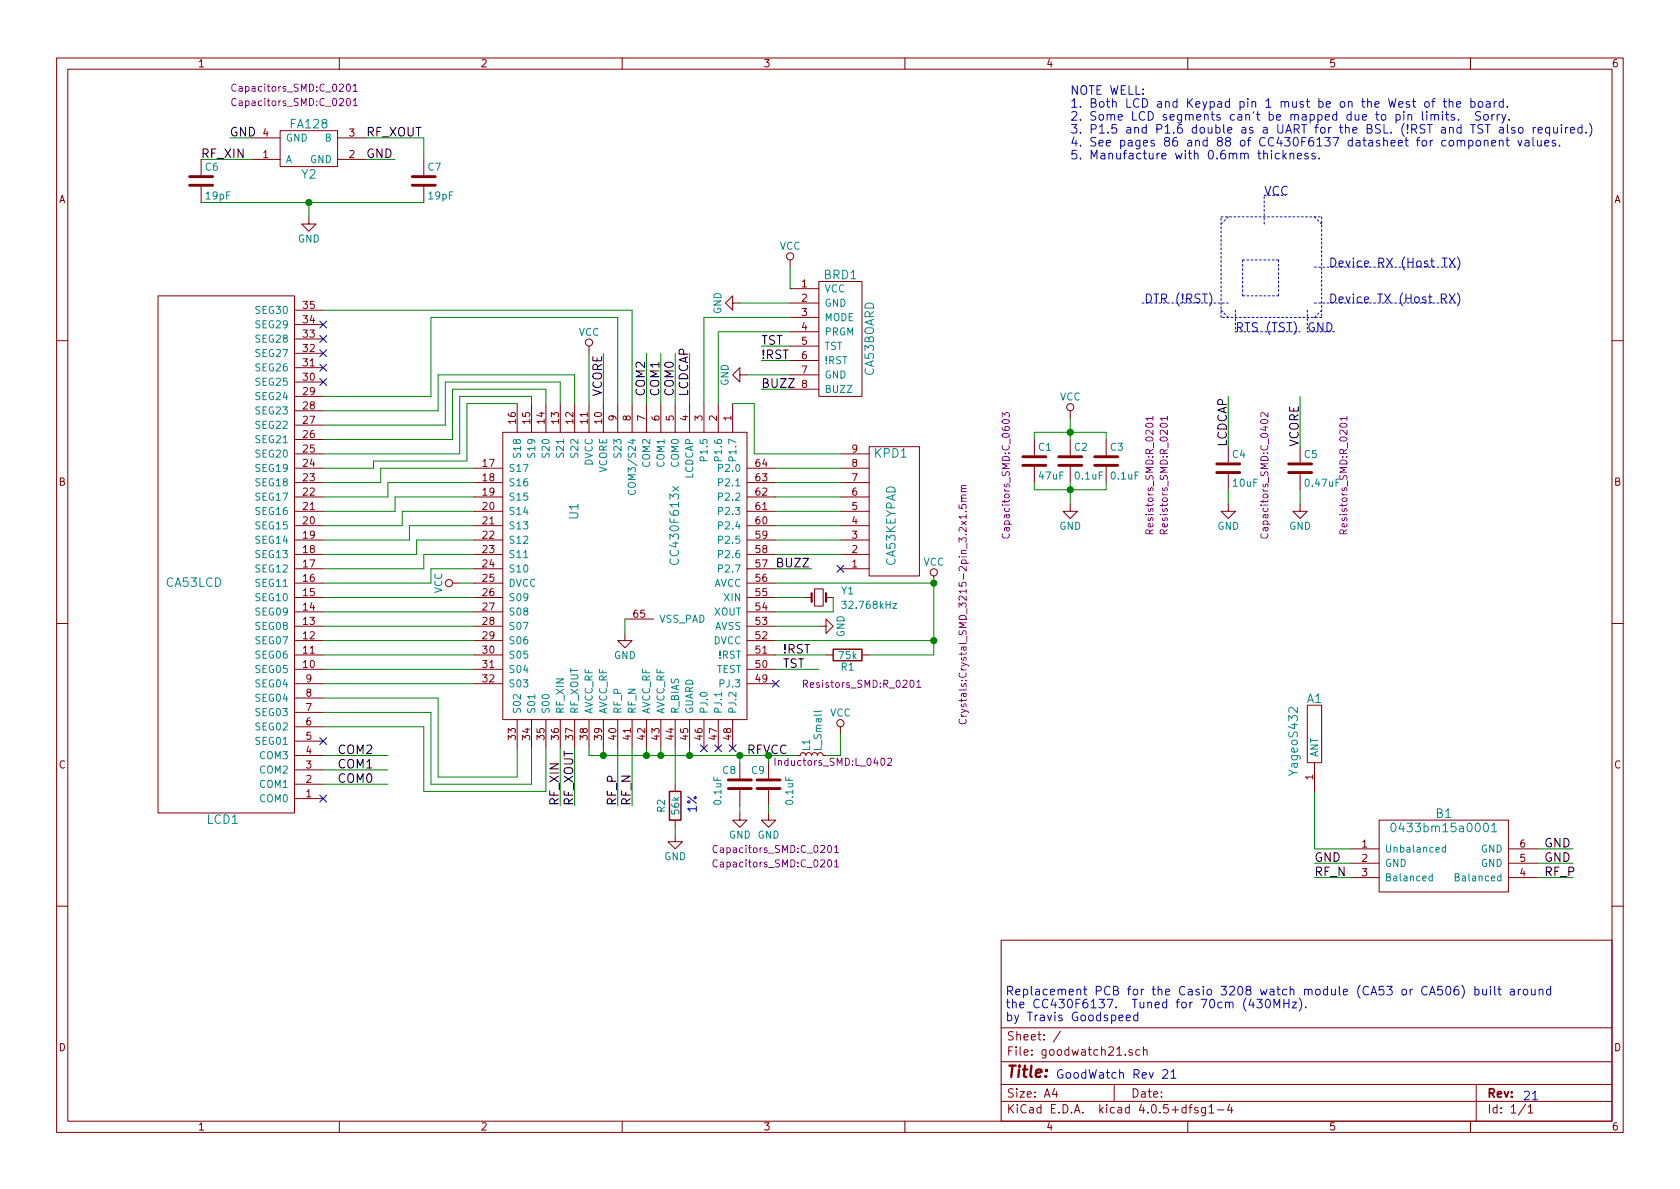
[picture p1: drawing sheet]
EESchema Schematic File Version 2
LIBS:power
LIBS:device
LIBS:transistors
LIBS:conn
LIBS:linear
LIBS:regul
LIBS:74xx
LIBS:cmos4000
LIBS:adc-dac
LIBS:memory
LIBS:xilinx
LIBS:microcontrollers
LIBS:dsp
LIBS:microchip
LIBS:analog_switches
LIBS:motorola
LIBS:texas
LIBS:intel
LIBS:audio
LIBS:interface
LIBS:digital-audio
LIBS:philips
LIBS:display
LIBS:cypress
LIBS:siliconi
LIBS:opto
LIBS:atmel
LIBS:contrib
LIBS:valves
LIBS:goodwatch21
LIBS:goodwatch21-cache
EELAYER 25 0
EELAYER END
$Descr A4 11693 8268
encoding utf-8
Sheet 1 1
Title ""
Date ""
Rev ""
Comp ""
Comment1 ""
Comment2 ""
Comment3 ""
Comment4 ""
$EndDescr
Text Notes 7350 7500 0    60   ~ 0
GoodWatch Rev 21
Text Notes 10600 7650 0    60   ~ 0
21
Text Notes 7000 7100 0    60   ~ 0
Replacement PCB for the Casio 3208 watch module (CA53 or CA506) built around\nthe CC430F6137.  Tuned for 70cm (430MHz).\nby Travis Goodspeed
$Comp
L CA53LCD LCD1
U 1 1
P 1350 3900
F 0 "LCD1" H 1150 5700 60  0000 C CNN
F 1 "CA53LCD" H 1350 4050 60  0000 C CNN
F 2 "AAgoodwatch21:ca53lcd" H 1350 3900 60  0001 C CNN
F 3 "" H 1350 3900 60  0001 C CNN
	1    1350 3900
	-1   0    0    1   
$EndComp
$Comp
L CC430F613x U1
U 1 1
P 4350 4000
F 0 "U1" H 3900 3650 60  0000 C CNN
F 1 "CC430F613x" H 4000 4350 60  0000 C CNN
F 2 "GoodWatch20:CC430F613x" H 4350 4000 60  0001 C CNN
F 3 "" H 4350 4000 60  0001 C CNN
	1    4350 4000
	0    1    1    0   
$EndComp
$Comp
L CA53KEYPAD KPD1
U 1 1
P 6050 3550
F 0 "KPD1" H 6200 3150 60  0000 C CNN
F 1 "CA53KEYPAD" V 6200 3650 60  0000 C CNN
F 2 "GoodWatch20:ca53keypad" H 6050 3550 60  0001 C CNN
F 3 "" H 6050 3550 60  0001 C CNN
	1    6050 3550
	1    0    0    1   
$EndComp
Text Notes 7450 1100 0    60   ~ 0
NOTE WELL:\n1. Both LCD and Keypad pin 1 must be on the West of the board.\n2. Some LCD segments can't be mapped due to pin limits.  Sorry.\n3. P1.5 and P1.6 double as a UART for the BSL. (!RST and TST also required.)\n4. See pages 86 and 88 of CC430F6137 datasheet for component values.\n5. Manufacture with 0.6mm thickness. 
$Comp
L CA53BOARD BRD1
U 1 1
P 5350 2500
F 0 "BRD1" H 5850 3100 60  0000 C CNN
F 1 "CA53BOARD" V 6050 2650 60  0000 C CNN
F 2 "GoodWatch20:ca53board" H 5350 2500 60  0001 C CNN
F 3 "" H 5350 2500 60  0001 C CNN
	1    5350 2500
	1    0    0    -1  
$EndComp
$Comp
L GND #PWR01
U 1 1
P 4350 4400
F 0 "#PWR01" H 4350 4150 50  0001 C CNN
F 1 "GND" H 4350 4250 50  0000 C CNN
F 2 "" H 4350 4400 50  0000 C CNN
F 3 "" H 4350 4400 50  0000 C CNN
	1    4350 4400
	1    0    0    -1  
$EndComp
$Comp
L GND #PWR02
U 1 1
P 5150 2100
F 0 "#PWR02" H 5150 1850 50  0001 C CNN
F 1 "GND" H 5150 1950 50  0000 C CNN
F 2 "" H 5150 2100 50  0000 C CNN
F 3 "" H 5150 2100 50  0000 C CNN
	1    5150 2100
	0    1    1    0   
$EndComp
$Comp
L VCC #PWR03
U 1 1
P 5500 1850
F 0 "#PWR03" H 5500 1700 50  0001 C CNN
F 1 "VCC" H 5500 2000 50  0000 C CNN
F 2 "" H 5500 1850 50  0000 C CNN
F 3 "" H 5500 1850 50  0000 C CNN
	1    5500 1850
	1    0    0    -1  
$EndComp
NoConn ~ 2250 2650
NoConn ~ 2250 2550
NoConn ~ 2250 2450
NoConn ~ 2250 2350
NoConn ~ 2250 2250
$Comp
L VCC #PWR04
U 1 1
P 4100 2450
F 0 "#PWR04" H 4100 2300 50  0001 C CNN
F 1 "VCC" H 4100 2600 50  0000 C CNN
F 2 "" H 4100 2450 50  0000 C CNN
F 3 "" H 4100 2450 50  0000 C CNN
	1    4100 2450
	1    0    0    -1  
$EndComp
$Comp
L VCC #PWR05
U 1 1
P 6500 4050
F 0 "#PWR05" H 6500 3900 50  0001 C CNN
F 1 "VCC" H 6500 4200 50  0000 C CNN
F 2 "" H 6500 4050 50  0000 C CNN
F 3 "" H 6500 4050 50  0000 C CNN
	1    6500 4050
	1    0    0    -1  
$EndComp
Text Label 5450 4550 0    60   ~ 0
!RST
Text Label 5450 4650 0    60   ~ 0
TST
$Comp
L Crystal_Small Y1
U 1 1
P 5700 4150
F 0 "Y1" H 5900 4200 50  0000 C CNN
F 1 "32.768kHz" H 6050 4100 50  0000 C CNN
F 2 "Crystals:Crystal_SMD_3215-2pin_3.2x1.5mm" V 6700 4100 50  0000 C CNN
F 3 "" H 5700 4150 50  0000 C CNN
	1    5700 4150
	1    0    0    -1  
$EndComp
$Comp
L GND #PWR06
U 1 1
P 5700 4350
F 0 "#PWR06" H 5700 4100 50  0001 C CNN
F 1 "GND" H 5700 4200 50  0000 C CNN
F 2 "" H 5700 4350 50  0000 C CNN
F 3 "" H 5700 4350 50  0000 C CNN
	1    5700 4350
	0    -1   -1   0   
$EndComp
$Comp
L VCC #PWR07
U 1 1
P 3200 4050
F 0 "#PWR07" H 3200 3900 50  0001 C CNN
F 1 "VCC" H 3200 4200 50  0000 C CNN
F 2 "" H 3200 4050 50  0000 C CNN
F 3 "" H 3200 4050 50  0000 C CNN
	1    3200 4050
	0    -1   -1   0   
$EndComp
NoConn ~ 2250 5550
NoConn ~ 2250 5150
NoConn ~ 5100 5200
NoConn ~ 5400 4750
$Comp
L C C1
U 1 1
P 7200 3200
F 0 "C1" H 7225 3300 50  0000 L CNN
F 1 "47uF" H 7225 3100 50  0000 L CNN
F 2 "Capacitors_SMD:C_0603" V 7000 3100 50  0000 C CNN
F 3 "" H 7200 3200 50  0000 C CNN
	1    7200 3200
	1    0    0    -1  
$EndComp
$Comp
L C C2
U 1 1
P 7450 3200
F 0 "C2" H 7475 3300 50  0000 L CNN
F 1 "0.1uF" H 7475 3100 50  0000 L CNN
F 2 "Resistors_SMD:R_0201" V 8000 3100 50  0000 C CNN
F 3 "" H 7450 3200 50  0000 C CNN
	1    7450 3200
	1    0    0    -1  
$EndComp
$Comp
L C C3
U 1 1
P 7700 3200
F 0 "C3" H 7725 3300 50  0000 L CNN
F 1 "0.1uF" H 7725 3100 50  0000 L CNN
F 2 "Resistors_SMD:R_0201" V 8100 3100 50  0000 C CNN
F 3 "" H 7700 3200 50  0000 C CNN
	1    7700 3200
	1    0    0    -1  
$EndComp
$Comp
L VCC #PWR08
U 1 1
P 7450 2900
F 0 "#PWR08" H 7450 2750 50  0001 C CNN
F 1 "VCC" H 7450 3050 50  0000 C CNN
F 2 "" H 7450 2900 50  0000 C CNN
F 3 "" H 7450 2900 50  0000 C CNN
	1    7450 2900
	1    0    0    -1  
$EndComp
$Comp
L GND #PWR09
U 1 1
P 7450 3500
F 0 "#PWR09" H 7450 3250 50  0001 C CNN
F 1 "GND" H 7450 3350 50  0000 C CNN
F 2 "" H 7450 3500 50  0000 C CNN
F 3 "" H 7450 3500 50  0000 C CNN
	1    7450 3500
	1    0    0    -1  
$EndComp
Text Label 2350 5250 0    60   ~ 0
COM2
Text Label 2350 5350 0    60   ~ 0
COM1
Text Label 2350 5450 0    60   ~ 0
COM0
Text Label 4500 2750 1    60   ~ 0
COM2
Text Label 4600 2750 1    60   ~ 0
COM1
Text Label 4700 2750 1    60   ~ 0
COM0
Wire Wire Line
	5000 2800 5000 2300
Wire Wire Line
	5000 2300 5500 2300
Wire Wire Line
	4900 2800 4900 2200
Wire Wire Line
	4900 2200 5500 2200
Wire Wire Line
	4350 4300 4350 4400
Wire Wire Line
	5850 3450 5400 3450
Wire Wire Line
	5400 3350 5850 3350
Wire Wire Line
	5850 3250 5400 3250
Wire Wire Line
	5850 3150 5250 3150
Wire Wire Line
	5250 3150 5250 2800
Wire Wire Line
	5250 2800 5100 2800
Wire Wire Line
	5500 2100 5150 2100
Wire Wire Line
	5500 2000 5500 2000
Wire Wire Line
	5500 2000 5500 1850
Wire Wire Line
	3800 5200 3800 5500
Wire Wire Line
	3800 5500 2950 5500
Wire Wire Line
	2950 5500 2950 5050
Wire Wire Line
	2950 5050 2250 5050
Wire Wire Line
	3700 5200 3700 5450
Wire Wire Line
	3700 5450 3000 5450
Wire Wire Line
	3000 5450 3000 4950
Wire Wire Line
	3000 4950 2250 4950
Wire Wire Line
	3600 5200 3600 5400
Wire Wire Line
	3600 5400 3050 5400
Wire Wire Line
	3050 5400 3050 4850
Wire Wire Line
	3050 4850 2250 4850
Wire Wire Line
	3300 4750 2250 4750
Wire Wire Line
	3300 4650 2250 4650
Wire Wire Line
	3300 4550 2250 4550
Wire Wire Line
	3300 4450 2250 4450
Wire Wire Line
	3300 4350 2250 4350
Wire Wire Line
	3300 4250 2250 4250
Wire Wire Line
	2250 4150 3300 4150
Wire Wire Line
	4100 2450 4100 2800
Wire Wire Line
	5400 4050 6500 4050
Wire Wire Line
	5400 4450 6500 4450
Wire Wire Line
	6500 4050 6500 4550
Connection ~ 6500 4050
Wire Wire Line
	5400 4550 5750 4550
Connection ~ 6500 4450
Wire Wire Line
	5400 4650 5700 4650
Wire Wire Line
	5400 4150 5600 4150
Wire Wire Line
	5400 4250 5800 4250
Wire Wire Line
	5800 4250 5800 4150
Wire Wire Line
	5400 4350 5700 4350
Wire Wire Line
	3200 4050 3300 4050
Wire Wire Line
	3300 3950 3000 3950
Wire Wire Line
	3000 3950 3000 4050
Wire Wire Line
	3000 4050 2250 4050
Wire Wire Line
	3300 3850 2950 3850
Wire Wire Line
	2950 3850 2950 3950
Wire Wire Line
	2950 3950 2250 3950
Wire Wire Line
	3300 3750 2900 3750
Wire Wire Line
	2900 3750 2900 3850
Wire Wire Line
	2900 3850 2250 3850
Wire Wire Line
	3300 3650 2850 3650
Wire Wire Line
	2850 3650 2850 3750
Wire Wire Line
	2850 3750 2250 3750
Wire Wire Line
	3300 3550 2800 3550
Wire Wire Line
	2800 3550 2800 3650
Wire Wire Line
	2800 3650 2250 3650
Wire Wire Line
	3300 3450 2750 3450
Wire Wire Line
	2750 3450 2750 3550
Wire Wire Line
	2750 3550 2250 3550
Wire Wire Line
	3300 3350 2700 3350
Wire Wire Line
	2700 3350 2700 3450
Wire Wire Line
	2700 3450 2250 3450
Wire Wire Line
	3300 3250 2650 3250
Wire Wire Line
	2650 3250 2650 3350
Wire Wire Line
	2650 3350 2250 3350
Wire Wire Line
	3600 2800 3250 2800
Wire Wire Line
	3250 2800 3250 3200
Wire Wire Line
	3250 3200 2600 3200
Wire Wire Line
	2600 3200 2600 3250
Wire Wire Line
	2600 3250 2250 3250
Wire Wire Line
	3700 2800 3700 2750
Wire Wire Line
	3700 2750 3200 2750
Wire Wire Line
	3200 2750 3200 3150
Wire Wire Line
	3200 3150 2250 3150
Wire Wire Line
	3800 2800 3800 2700
Wire Wire Line
	3800 2700 3150 2700
Wire Wire Line
	3150 2700 3150 3050
Wire Wire Line
	3150 3050 2250 3050
Wire Wire Line
	3900 2800 3900 2650
Wire Wire Line
	3900 2650 3100 2650
Wire Wire Line
	3100 2650 3100 2950
Wire Wire Line
	3100 2950 2250 2950
Wire Wire Line
	4000 2800 4000 2600
Wire Wire Line
	4000 2600 3050 2600
Wire Wire Line
	3050 2600 3050 2850
Wire Wire Line
	3050 2850 2250 2850
Wire Wire Line
	4300 2800 4300 2200
Wire Wire Line
	4300 2200 3000 2200
Wire Wire Line
	3000 2200 3000 2750
Wire Wire Line
	3000 2750 2250 2750
Wire Wire Line
	7450 3350 7450 3500
Wire Wire Line
	7450 2900 7450 3050
Wire Wire Line
	7200 3050 7200 3000
Wire Wire Line
	7200 3000 7700 3000
Connection ~ 7450 3000
Wire Wire Line
	7700 3000 7700 3050
Wire Wire Line
	7700 3400 7700 3350
Wire Wire Line
	7200 3400 7700 3400
Connection ~ 7450 3400
Wire Wire Line
	7200 3350 7200 3400
Wire Wire Line
	4800 2800 4800 2450
Wire Wire Line
	4700 2800 4700 2450
Wire Wire Line
	4600 2800 4600 2450
Wire Wire Line
	4500 2800 4500 2450
Wire Wire Line
	2250 5250 2700 5250
Wire Wire Line
	2250 5350 2700 5350
Wire Wire Line
	2250 5450 2700 5450
Wire Wire Line
	4200 2450 4200 2800
Wire Wire Line
	5400 3550 5850 3550
Wire Wire Line
	5850 3650 5400 3650
Wire Wire Line
	5400 3750 5850 3750
Wire Wire Line
	5850 3850 5400 3850
Wire Wire Line
	4400 2800 4400 2150
Wire Wire Line
	4400 2150 2250 2150
$Comp
L C C4
U 1 1
P 8550 3250
F 0 "C4" H 8575 3350 50  0000 L CNN
F 1 "10uF" H 8575 3150 50  0000 L CNN
F 2 "Capacitors_SMD:C_0402" V 8800 3200 50  0000 C CNN
F 3 "" H 8550 3250 50  0000 C CNN
	1    8550 3250
	1    0    0    -1  
$EndComp
$Comp
L GND #PWR010
U 1 1
P 8550 3500
F 0 "#PWR010" H 8550 3250 50  0001 C CNN
F 1 "GND" H 8550 3350 50  0000 C CNN
F 2 "" H 8550 3500 50  0000 C CNN
F 3 "" H 8550 3500 50  0000 C CNN
	1    8550 3500
	1    0    0    -1  
$EndComp
Wire Wire Line
	8550 3500 8550 3400
Wire Wire Line
	8550 3100 8550 2750
Text Label 4800 2750 1    60   ~ 0
LCDCAP
Text Label 8550 3100 1    60   ~ 0
LCDCAP
$Comp
L C C5
U 1 1
P 9050 3250
F 0 "C5" H 9075 3350 50  0000 L CNN
F 1 "0.47uF" H 9075 3150 50  0000 L CNN
F 2 "Resistors_SMD:R_0201" V 9350 3200 50  0000 C CNN
F 3 "" H 9050 3250 50  0000 C CNN
	1    9050 3250
	1    0    0    -1  
$EndComp
$Comp
L GND #PWR011
U 1 1
P 9050 3500
F 0 "#PWR011" H 9050 3250 50  0001 C CNN
F 1 "GND" H 9050 3350 50  0000 C CNN
F 2 "" H 9050 3500 50  0000 C CNN
F 3 "" H 9050 3500 50  0000 C CNN
	1    9050 3500
	1    0    0    -1  
$EndComp
Wire Wire Line
	9050 3400 9050 3500
Wire Wire Line
	9050 3100 9050 2750
Text Label 9050 3100 1    60   ~ 0
VCORE
Text Label 4200 2750 1    60   ~ 0
VCORE
Wire Wire Line
	5500 2400 5300 2400
Wire Wire Line
	5300 2500 5500 2500
Text Label 5300 2400 0    60   ~ 0
TST
Text Label 5300 2500 0    60   ~ 0
!RST
NoConn ~ 5000 5200
NoConn ~ 4900 5200
$Comp
L 0433bm15a0001 B1
U 1 1
P 10100 6050
F 0 "B1" H 10050 6450 60  0000 C CNN
F 1 "0433bm15a0001" H 10050 6350 60  0000 C CNN
F 2 "GoodWatch20:0433bm15a0001" H 10100 6050 60  0001 C CNN
F 3 "" H 10100 6050 60  0001 C CNN
	1    10100 6050
	1    0    0    -1  
$EndComp
Wire Wire Line
	4300 5200 4300 5600
Wire Wire Line
	4400 5200 4400 5600
Text Label 4300 5600 1    60   ~ 0
RF_P
Text Label 4400 5600 1    60   ~ 0
RF_N
Wire Wire Line
	9400 6100 9150 6100
Wire Wire Line
	10700 6100 10950 6100
Text Label 9150 6100 0    60   ~ 0
RF_N
Text Label 10750 6100 0    60   ~ 0
RF_P
Wire Wire Line
	10700 5900 10950 5900
Wire Wire Line
	10700 6000 10950 6000
Text Label 10750 5900 0    60   ~ 0
GND
Text Label 10750 6000 0    60   ~ 0
GND
Wire Wire Line
	9400 6000 9150 6000
Wire Wire Line
	9150 5900 9400 5900
Wire Wire Line
	9150 5500 9150 5900
Text Label 9150 6000 0    60   ~ 0
GND
$Comp
L YageoS432 A1
U 1 1
P 9150 5250
F 0 "A1" H 9150 5650 60  0000 C CNN
F 1 "YageoS432" V 9000 5350 60  0000 C CNN
F 2 "GoodWatch20:YageoS432" H 9150 5250 60  0001 C CNN
F 3 "" H 9150 5250 60  0001 C CNN
	1    9150 5250
	1    0    0    -1  
$EndComp
$Comp
L R R2
U 1 1
P 4700 5600
F 0 "R2" V 4600 5600 50  0000 C CNN
F 1 "56k" V 4700 5600 50  0000 C CNN
F 2 "Resistors_SMD:R_0201" V 4630 5600 50  0001 C CNN
F 3 "" H 4700 5600 50  0000 C CNN
	1    4700 5600
	1    0    0    -1  
$EndComp
$Comp
L GND #PWR012
U 1 1
P 4700 5800
F 0 "#PWR012" H 4700 5550 50  0001 C CNN
F 1 "GND" H 4700 5650 50  0000 C CNN
F 2 "" H 4700 5800 50  0000 C CNN
F 3 "" H 4700 5800 50  0000 C CNN
	1    4700 5800
	1    0    0    -1  
$EndComp
Text Notes 4850 5650 1    60   ~ 0
1%
Wire Wire Line
	4700 5200 4700 5450
Wire Wire Line
	4700 5800 4700 5750
Wire Wire Line
	4100 5200 4100 5250
Wire Wire Line
	4100 5250 5550 5250
Wire Wire Line
	4200 5200 4200 5250
Connection ~ 4200 5250
Wire Wire Line
	4500 5200 4500 5250
Connection ~ 4500 5250
Wire Wire Line
	4600 5200 4600 5250
Connection ~ 4600 5250
Wire Wire Line
	4800 5200 4800 5250
Connection ~ 4800 5250
$Comp
L FA128 Y2
U 1 1
P 2150 1000
F 0 "Y2" H 2150 800 60  0000 C CNN
F 1 "FA128" H 2150 1150 60  0000 C CNN
F 2 "GoodWatch20:FA128" H 2150 1000 60  0001 C CNN
F 3 "" H 2150 1000 60  0001 C CNN
	1    2150 1000
	1    0    0    -1  
$EndComp
Wire Wire Line
	1750 950  1600 950 
Wire Wire Line
	2550 1100 2750 1100
Text Label 1600 950  0    60   ~ 0
GND
Text Label 2550 1100 0    60   ~ 0
GND
Wire Wire Line
	3900 5200 3900 5600
Wire Wire Line
	4000 5200 4000 5600
Text Label 3900 5600 1    60   ~ 0
RF_XIN
Text Label 4000 5600 1    60   ~ 0
RF_XOUT
Wire Wire Line
	2550 950  2950 950 
Wire Wire Line
	1750 1100 1400 1100
Text Label 2550 950  0    60   ~ 0
RF_XOUT
Text Label 1400 1100 0    60   ~ 0
RF_XIN
$Comp
L C C6
U 1 1
P 1400 1250
F 0 "C6" H 1425 1350 50  0000 L CNN
F 1 "19pF" H 1425 1150 50  0000 L CNN
F 2 "Capacitors_SMD:C_0201" H 2050 1800 50  0000 C CNN
F 3 "" H 1400 1250 50  0000 C CNN
	1    1400 1250
	1    0    0    -1  
$EndComp
$Comp
L C C7
U 1 1
P 2950 1250
F 0 "C7" H 2975 1350 50  0000 L CNN
F 1 "19pF" H 2975 1150 50  0000 L CNN
F 2 "Capacitors_SMD:C_0201" H 2050 1900 50  0000 C CNN
F 3 "" H 2950 1250 50  0000 C CNN
	1    2950 1250
	1    0    0    -1  
$EndComp
Wire Wire Line
	2950 950  2950 1100
$Comp
L GND #PWR013
U 1 1
P 2150 1500
F 0 "#PWR013" H 2150 1250 50  0001 C CNN
F 1 "GND" H 2150 1350 50  0000 C CNN
F 2 "" H 2150 1500 50  0000 C CNN
F 3 "" H 2150 1500 50  0000 C CNN
	1    2150 1500
	1    0    0    -1  
$EndComp
Wire Wire Line
	1400 1400 2950 1400
Wire Wire Line
	2150 1500 2150 1400
Connection ~ 2150 1400
$Comp
L R R1
U 1 1
P 5900 4550
F 0 "R1" V 5980 4550 50  0000 C CNN
F 1 "75k" V 5900 4550 50  0000 C CNN
F 2 "Resistors_SMD:R_0201" V 6100 4650 50  0000 C CNN
F 3 "" H 5900 4550 50  0000 C CNN
	1    5900 4550
	0    1    1    0   
$EndComp
Wire Wire Line
	6500 4550 6050 4550
Text Label 5200 5250 0    60   ~ 0
RFVCC
NoConn ~ 5850 3950
$Comp
L L_Small L1
U 1 1
P 5650 5250
F 0 "L1" H 5680 5290 50  0000 L CNN
F 1 "L_Small" H 5680 5210 50  0000 L CNN
F 2 "Inductors_SMD:L_0402" V 5600 5100 50  0000 C CNN
F 3 "" H 5650 5250 50  0000 C CNN
	1    5650 5250
	0    -1   -1   0   
$EndComp
$Comp
L VCC #PWR014
U 1 1
P 5850 5100
F 0 "#PWR014" H 5850 4950 50  0001 C CNN
F 1 "VCC" H 5850 5250 50  0000 C CNN
F 2 "" H 5850 5100 50  0000 C CNN
F 3 "" H 5850 5100 50  0000 C CNN
	1    5850 5100
	1    0    0    -1  
$EndComp
Wire Wire Line
	5850 5250 5750 5250
Wire Wire Line
	5850 5250 5850 5100
$Comp
L C C8
U 1 1
P 5150 5450
F 0 "C8" H 5175 5550 50  0000 L CNN
F 1 "0.1uF" V 5300 5300 50  0000 L CNN
F 2 "Capacitors_SMD:C_0201" H 4900 4900 50  0000 C CNN
F 3 "" H 5150 5450 50  0000 C CNN
	1    5150 5450
	-1   0    0    -1  
$EndComp
$Comp
L C C9
U 1 1
P 5350 5450
F 0 "C9" H 5375 5550 50  0000 L CNN
F 1 "0.1uF" V 5200 5300 50  0000 L CNN
F 2 "Capacitors_SMD:C_0201" H 5300 5000 50  0000 C CNN
F 3 "" H 5350 5450 50  0000 C CNN
	1    5350 5450
	-1   0    0    -1  
$EndComp
Wire Wire Line
	5150 5300 5150 5250
Connection ~ 5150 5250
Wire Wire Line
	5350 5300 5350 5250
Connection ~ 5350 5250
$Comp
L GND #PWR015
U 1 1
P 5150 5650
F 0 "#PWR015" H 5150 5400 50  0001 C CNN
F 1 "GND" H 5150 5500 50  0000 C CNN
F 2 "" H 5150 5650 50  0000 C CNN
F 3 "" H 5150 5650 50  0000 C CNN
	1    5150 5650
	1    0    0    -1  
$EndComp
$Comp
L GND #PWR016
U 1 1
P 5350 5650
F 0 "#PWR016" H 5350 5400 50  0001 C CNN
F 1 "GND" H 5350 5500 50  0000 C CNN
F 2 "" H 5350 5650 50  0000 C CNN
F 3 "" H 5350 5650 50  0000 C CNN
	1    5350 5650
	1    0    0    -1  
$EndComp
Wire Wire Line
	5350 5650 5350 5600
Wire Wire Line
	5150 5650 5150 5600
$Comp
L GND #PWR017
U 1 1
P 5200 2600
F 0 "#PWR017" H 5200 2350 50  0001 C CNN
F 1 "GND" H 5200 2450 50  0000 C CNN
F 2 "" H 5200 2600 50  0000 C CNN
F 3 "" H 5200 2600 50  0000 C CNN
	1    5200 2600
	0    1    1    0   
$EndComp
Wire Wire Line
	5500 2600 5200 2600
Wire Wire Line
	5300 2700 5500 2700
Text Label 5300 2700 0    60   ~ 0
BUZZ
Wire Wire Line
	5400 3950 5650 3950
Text Label 5400 3950 0    60   ~ 0
BUZZ
Wire Notes Line
	8500 1500 9200 1500
Wire Notes Line
	9200 1500 9200 2200
Wire Notes Line
	9200 2200 8500 2200
Wire Notes Line
	8500 2200 8500 1500
Wire Notes Line
	8500 2150 8550 2200
Wire Notes Line
	9150 2200 9200 2150
Wire Notes Line
	9200 1550 9150 1500
Wire Notes Line
	8550 1500 8500 1550
Wire Notes Line
	8650 2050 8650 1800
Wire Notes Line
	8650 1800 8900 1800
Wire Notes Line
	8900 1800 8900 2050
Wire Notes Line
	8900 2050 8650 2050
Wire Notes Line
	9100 2150 9100 2300
Wire Notes Line
	8600 2150 8600 2300
Wire Notes Line
	7950 2100 8550 2100
Wire Notes Line
	9150 2100 10150 2100
Wire Notes Line
	9150 1850 10150 1850
Wire Notes Line
	8800 1550 8800 1350
Wire Notes Line
	8800 1350 8950 1350
Text Notes 8800 1350 0    60   ~ 0
VCC
Text Notes 9100 2300 0    60   ~ 0
GND
Wire Notes Line
	9100 2300 9300 2300
Wire Notes Line
	8600 2300 9050 2300
Text Notes 8600 2300 0    60   ~ 0
RTS (TST)
Text Notes 8450 2100 2    60   ~ 0
DTR (!RST)
Text Notes 9250 2100 0    60   ~ 0
Device TX (Host RX)
Text Notes 9250 1850 0    60   ~ 0
Device RX (Host TX)
$EndSCHEMATC
